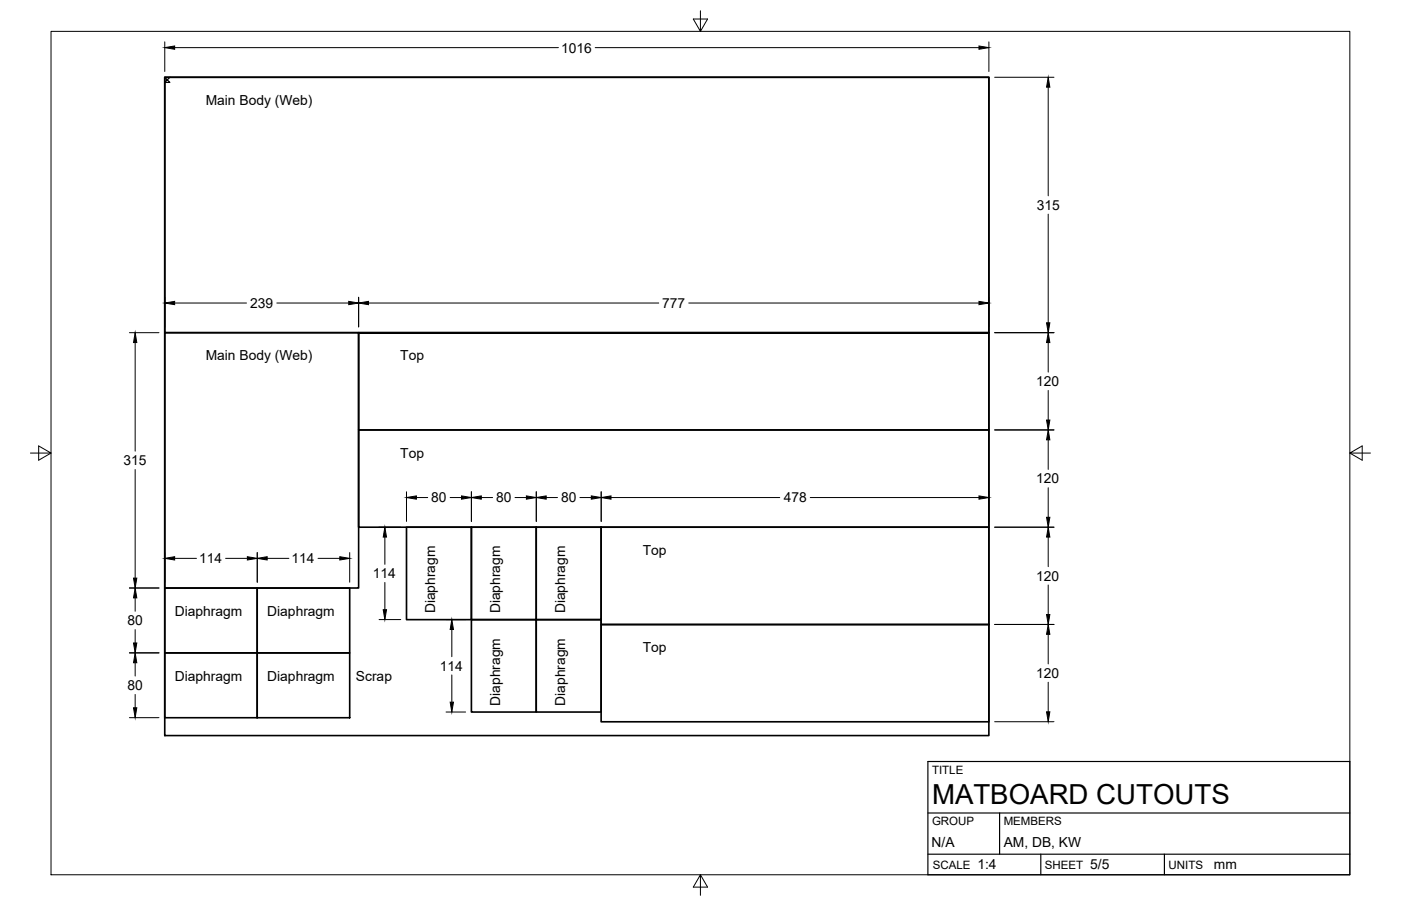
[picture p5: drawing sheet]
<svg xmlns="http://www.w3.org/2000/svg" width="432mm" height="279mm" viewBox="0 0 432 279" stroke-linecap="round" stroke-linejoin="round" font-family="sans-serif">
<!-- layer: Visible -->
<g fill="none" stroke="#000" stroke-width=".51">
<path d="M50.8 23.8h254v78.8h-194.3v30h194.3v-30h-254zM50.8 23.8h254v203h-254zM50.8 102.6h59.7v78.7h-59.7zM110.5 132.6h194.3v30h-194.3zM125.3 162.6h20v28.5h-20zM145.3 162.6h20v28.5h-20zM165.3 162.6h20v28.5h-20zM185.3 162.6h119.5v30h-119.5zM50.8 181.3h28.5v20h-28.5zM79.3 181.3h28.5v20h-28.5zM145.3 191.1h20v28.5h-20zM165.3 191.1h20v28.5h-20z"/>
<path d="M185.3 192.6h119.5v30h-119.5zM50.8 201.3h28.5v20h-28.5zM79.3 201.3h28.5v20h-28.5z"/>
</g>
<!-- layer: Border -->
<path d="M15.7 9.7h400.3v260.1h-400.3zM215.9 3.3v6.4l-2.2-3.8h4.4l-2.2 3.8M9.4 139.7h6.3l-3.8-2.2v4.4l3.8-2.2M416 139.7l3.8 2.2v-4.4l-3.8 2.2h6.4M215.9 269.8l2.2 3.8h-4.4l2.2-3.8v6.3" fill="none" stroke="#000" stroke-width=".31"/>
<!-- layer: Titleblock -->
<path d="M286 234.8h130v35h-130zM286 250.7h130M308.1 250.7v12.7M286 263.4h130M320.8 263.4v6.4M358.9 263.4v6.4" fill="none" stroke="#000" stroke-width=".36"/>
<!-- layer: FD_Dimensions -->
<g fill="none" stroke="#000" stroke-width=".31">
<path d="M50.8 12.9v9.2M53.8 14.7h118.3M183.5 14.7h118.2M304.8 12.9v9.2M306.6 23.8h18.2M323.1 26.9v33.5M323.1 66v33.5M50.8 91.7v9.1M53.8 93.5h22.2M85.3 93.5h22.2M110.5 91.7v9.1M113.6 93.5h89.4"/>
<path d="M212.3 93.5h89.4M304.8 91.7v9.1M39.9 102.6h9.1M41.7 105.6v33.5M306.6 102.6h18.2M323.1 105.6v9.2M306.6 132.6h18.2M323.1 120.4v9.1M323.1 135.6v9.2M41.7 144.8v33.5M125.3 151.7v9.1M128.3 153.4h3.5"/>
<path d="M138.7 153.4h3.5M145.3 151.7v9.1M148.3 153.4h3.5M158.7 153.4h3.5M165.3 151.7v9.1M168.3 153.4h3.5M178.7 153.4h3.5M185.3 151.7v9.1M188.3 153.4h52M249.7 153.4h52M304.8 151.7v9.1M323.1 150.4v9.1"/>
<path d="M50.8 170.4v9.2M53.8 172.2h6.8M69.5 172.2h6.7M79.3 170.4v9.2M82.3 172.2h6.7M98 172.2h6.7M107.8 170.4v9.2M116.8 162.6h6.7M118.6 165.6v8.4M118.6 179.6v8.4M306.6 162.6h18.2M323.1 165.6v9.2"/>
<path d="M39.9 181.3h9.1M41.7 184.4v4.1M41.7 194.2v4.1M116.8 191.1h6.7M137.5 191.1h6M139.3 194.1v8.4M306.6 192.6h18.2M323.1 180.4v9.1M323.1 195.6v9.1M39.9 201.3h9.1M41.7 204.4v4.1M41.7 214.2v4.1"/>
<path d="M137.5 219.6h6M139.3 208.1v8.4M323.1 210.4v9.1M39.9 221.3h9.1M306.6 222.6h18.2"/>
</g>
<g fill="#000" stroke="#000" stroke-width=".31">
<path d="M50.8 14.7l3-.5v1zM301.7 14.2l3.1 .5-3.1 .5zM323.1 23.8l.5 3.1h-1zM50.8 93.5l3-.6v1.1zM107.5 92.9l3 .6-3 .5zM110.5 93.5l3.1-.6v1.1zM301.7 92.9l3.1 .6-3.1 .5zM322.6 99.5h1l-.5 3.1zM41.7 102.6l.5 3h-1.1zM323.1 102.6l.5 3h-1zM322.6 129.5h1l-.5 3.1zM323.1 132.6l.5 3h-1z"/>
<path d="M125.3 153.4l3-.5v1zM142.2 152.9l3.1 .5-3.1 .5zM145.3 153.4l3-.5v1zM162.2 152.9l3.1 .5-3.1 .5zM165.3 153.4l3-.5v1zM182.2 152.9l3.1 .5-3.1 .5zM185.3 153.4l3-.5v1zM301.7 152.9l3.1 .5-3.1 .5zM322.6 159.5h1l-.5 3.1zM41.1 178.3h1.1l-.5 3zM50.8 172.2l3-.5v1zM76.2 171.7l3.1 .5-3.1 .5z"/>
<path d="M79.3 172.2l3-.5v1zM104.7 171.7l3.1 .5-3.1 .5zM118.6 162.6l.5 3h-1zM323.1 162.6l.5 3h-1zM41.7 181.3l.5 3.1h-1.1zM41.1 198.3h1.1l-.5 3zM118.1 188h1l-.5 3.1zM139.3 191.1l.5 3h-1.1zM322.6 189.5h1l-.5 3.1zM323.1 192.6l.5 3h-1zM41.7 201.3l.5 3.1h-1.1zM41.1 218.3h1.1l-.5 3z"/>
<path d="M138.7 216.5h1.1l-.5 3.1zM322.6 219.5h1l-.5 3.1z"/>
</g>
<!-- layer: Sketch2 -->
<path d="M50.8 23.8l1.6 1.6h-1.6l1.6-1.6" fill="none" stroke="#000" stroke-width=".36"/>
<text font-size="8.5" x="287.3" y="248.1">MATBOARD CUTOUTS</text>
<g font-size="4.3">
<text x="172.9" y="16.2">1016</text>
<text x="63.4" y="32.4">Main Body (Web)</text>
<text x="319.5" y="64.7">315</text>
<text x="77.1" y="94.9">239</text>
<text x="204.1" y="95">777</text>
<text x="63.4" y="111.2">Main Body (Web)</text>
<text x="123.4" y="111.1">Top</text>
<text x="319.4" y="119.1">120</text>
<text x="38.1" y="143.4">315</text>
<text x="123.4" y="141.1">Top</text>
<text x="319.4" y="149.1">120</text>
<text x="132.9" y="154.9">80</text>
<text x="152.9" y="154.9">80</text>
<text x="172.9" y="154.9">80</text>
<text x="241.6" y="154.9">478</text>
<text x="61.4" y="173.7">114</text>
<text x="89.9" y="173.7">114</text>
<text x="198.1" y="171.1">Top</text>
<text x="114.9" y="178.4">114</text>
<text x="319.4" y="179.1">120</text>
<text x="53.9" y="189.9">Diaphragm</text>
<text x="82.4" y="189.9">Diaphragm</text>
<text x="134.1" y="189.1" transform="rotate(-90 134.1 189.1)">Diaphragm</text>
<text x="154.1" y="189.1" transform="rotate(-90 154.1 189.1)">Diaphragm</text>
<text x="174.1" y="189.1" transform="rotate(-90 174.1 189.1)">Diaphragm</text>
<text x="39.3" y="192.8">80</text>
<text x="198.1" y="201.1">Top</text>
<text x="53.9" y="209.9">Diaphragm</text>
<text x="82.4" y="209.9">Diaphragm</text>
<text x="109.7" y="209.9">Scrap</text>
<text x="135.6" y="206.9">114</text>
<text x="319.4" y="209.1">120</text>
<text x="39.3" y="212.8">80</text>
<text x="154.1" y="217.6" transform="rotate(-90 154.1 217.6)">Diaphragm</text>
<text x="174.1" y="217.6" transform="rotate(-90 174.1 217.6)">Diaphragm</text>
<text x="287.1" y="261.2">N/A</text>
<text x="309.4" y="261.2">AM, DB, KW</text>
<text x="301.2" y="268.1">1:4</text>
<text x="336" y="268.1">5/5</text>
<text x="374.1" y="268.1">mm</text>
</g>
<g font-size="3.5">
<text x="287.3" y="238.7">TITLE</text>
<text x="287.3" y="254.5">GROUP</text>
<text x="309.4" y="254.5">MEMBERS</text>
<text x="287.5" y="267.9">SCALE</text>
<text x="322.1" y="267.9">SHEET</text>
<text x="360.2" y="267.9">UNITS</text>
</g>
</svg>
